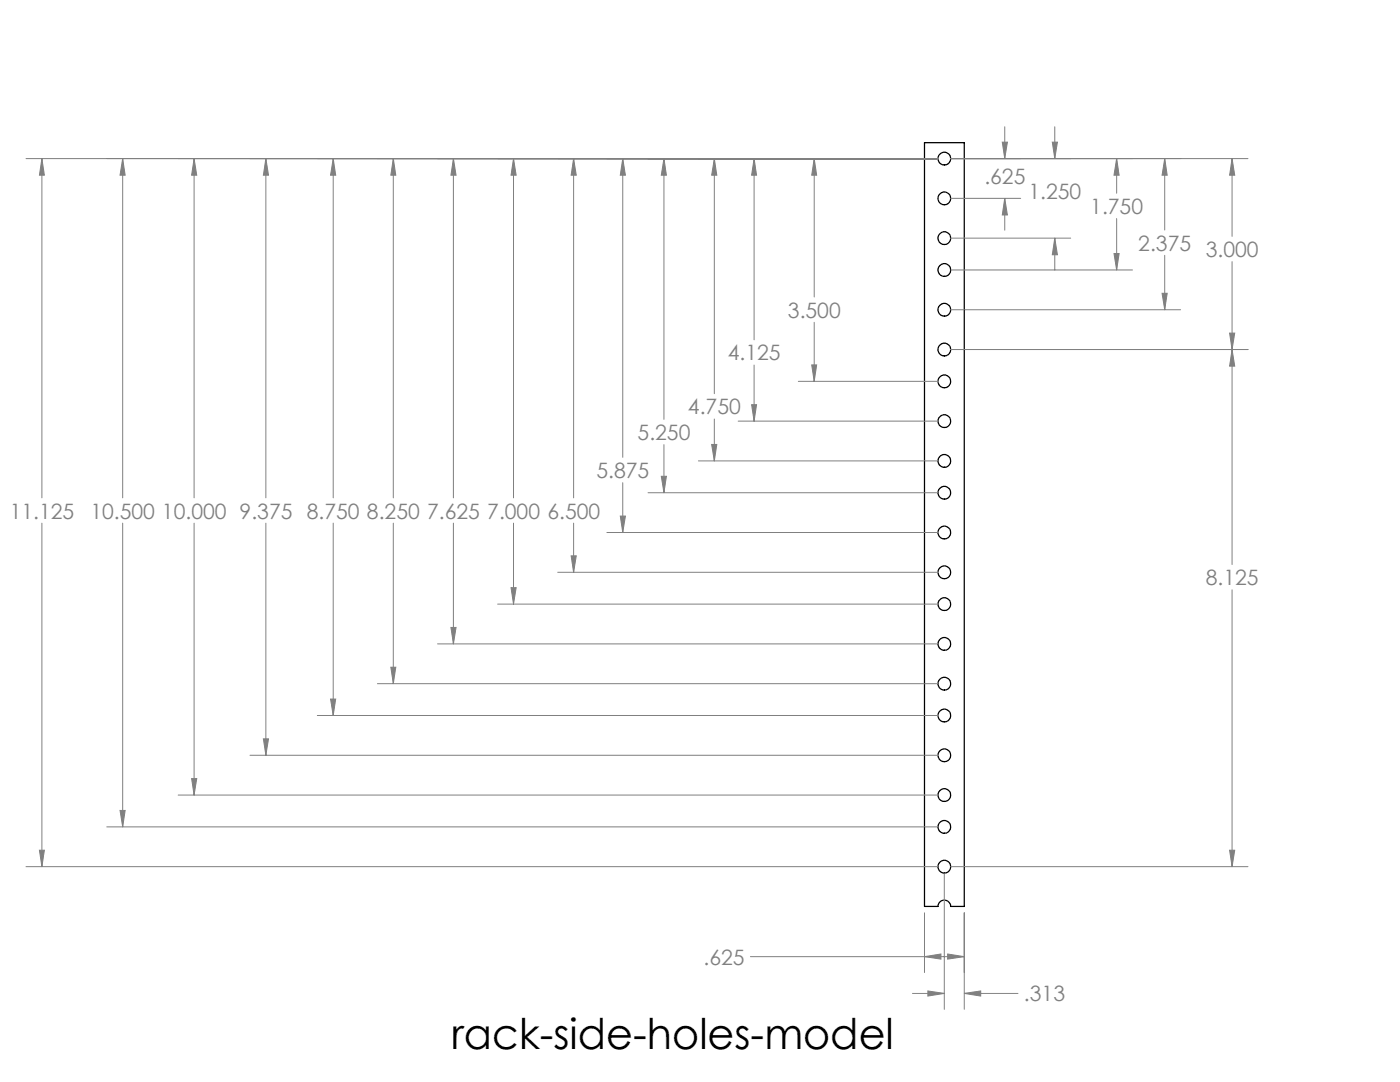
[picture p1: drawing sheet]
<svg xmlns="http://www.w3.org/2000/svg" width="279mm" height="216mm" viewBox="0 0 279 216" stroke-linecap="round" stroke-linejoin="round" font-family="sans-serif">
<g fill="none" stroke="#000" stroke-width=".25">
<path d="M184.5 28.5h7.9v152.4h-2.7a1.27 1.27 0 0 0-1.2-1.3 1.27 1.27 0 0 0-1.3 1.3h-2.7z"/>
<circle cx="188.5" cy="31.6" r="1.28"/>
<circle cx="188.5" cy="39.6" r="1.28"/>
<circle cx="188.5" cy="53.9" r="1.28"/>
<circle cx="188.5" cy="47.5" r="1.28"/>
<circle cx="188.5" cy="69.7" r="1.28"/>
<circle cx="188.5" cy="61.8" r="1.28"/>
<circle cx="188.5" cy="76.1" r="1.28"/>
<circle cx="188.5" cy="92" r="1.28"/>
<circle cx="188.5" cy="84" r="1.28"/>
<circle cx="188.5" cy="98.3" r="1.28"/>
<circle cx="188.5" cy="114.2" r="1.28"/>
<circle cx="188.5" cy="106.3" r="1.28"/>
<circle cx="188.5" cy="128.5" r="1.28"/>
<circle cx="188.5" cy="120.5" r="1.28"/>
<circle cx="188.5" cy="136.4" r="1.28"/>
<circle cx="188.5" cy="158.6" r="1.28"/>
<circle cx="188.5" cy="150.7" r="1.28"/>
<circle cx="188.5" cy="142.8" r="1.28"/>
<circle cx="188.5" cy="165" r="1.28"/>
<circle cx="188.5" cy="172.9" r="1.28"/>
</g>
<g fill="none" stroke="#808080" stroke-width=".2">
<path d="M5.2 31.6h182M8.4 31.6l.5 3.4h-1zM8.4 31.6v67.7M24.5 31.6v67.7M24.5 31.6l.5 3.4h-1zM38.7 31.6v67.7M38.7 31.6l.6 3.4h-1.1zM53.1 31.6v67.7M53.1 31.6l.5 3.4h-1zM66.5 31.6v67.7M66.5 31.6l.5 3.4h-1zM78.5 31.6v67.7"/>
<path d="M78.5 31.6l.5 3.4h-1zM90.5 31.6v67.7M90.5 31.6l.5 3.4h-1zM102.5 31.6v67.7M102.5 31.6l.5 3.4h-1zM114.5 31.6v67.7M114.5 31.6l.5 3.4h-1zM124.3 31.6v59.7M124.3 31.6l.5 3.4h-1zM132.5 31.6v52.1M132.5 31.6l.5 3.4h-1zM142.6 31.6v47"/>
<path d="M142.6 31.6l.5 3.4h-1.1zM150.5 31.6v36.2M150.5 31.6l.5 3.4h-1zM162.5 31.6v27.7M162.5 31.6l.5 3.4h-1zM189.7 31.6h59.4M189.7 39.6h14M200 28.4h1l-.5 3.2zM200.5 25.3v6.3M200.5 39.6v6.3M200.5 39.6l.5 3.3h-1zM210 28.4h1l-.5 3.2z"/>
<path d="M210.5 25.3v6.3M222.8 31.6v7M222.8 31.6l.5 3.4h-1zM232.4 31.6v14.3M232.4 31.6l.5 3.4h-1zM245.9 31.6v15.6M245.9 31.6l.5 3.4h-1zM189.7 47.5h24M189.7 53.9h36.3M210.5 47.5v6.4M210.5 47.5l.5 3.3h-1zM222.3 50.6h1l-.5 3.3z"/>
<path d="M222.8 43.6v10.3M231.9 58.5h1l-.5 3.3zM232.4 50.9v10.9M245.9 52.2v60.4M150.5 72.8v11.2M159.3 76.1h27.9M162 72.8h1l-.5 3.3zM162.5 64.3v11.8M189.7 61.8h45.9M189.7 69.7h59.4M245.4 66.5h1l-.5 3.2zM245.9 69.7l.5 3.4h-1z"/>
<path d="M124.3 96.3v10M129.3 98.3h57.9M132 95h1l-.5 3.3zM132.5 88.7v9.6M139.4 92h47.8M142 88.7h1.1l-.5 3.3zM142.6 83.6v8.4M147.3 84h39.9M150 80.8h1l-.5 3.2zM8.4 104.4v68.5M24.5 104.4v60.6M38.7 104.4v54.2"/>
<path d="M53.1 104.4v46.3M66.5 104.4v38.4M78.5 104.4v32M90.5 104.4v24.1M102 117.3h1l-.5 3.2zM102.5 104.4v16.1M111.3 114.2h75.9M114 110.9h1l-.5 3.3zM114.5 104.4v9.8M121.1 106.3h66.1M123.8 103h1l-.5 3.3zM245.9 117.7v55.2"/>
<path d="M66 139.5h1l-.5 3.3zM75.3 136.4h111.9M78 133.1h1l-.5 3.3zM87.3 128.5h99.9M90 125.2h1l-.5 3.3zM99.3 120.5h87.9M35.6 158.6h151.6M38.2 155.4h1.1l-.6 3.2zM49.9 150.7h137.3M52.6 147.4h1l-.5 3.3zM63.3 142.8h123.9M5.2 172.9h182"/>
<path d="M7.9 169.7h1l-.5 3.2zM21.3 165h165.9M24 161.7h1l-.5 3.3zM188.5 174.2v27.2M189.7 172.9h59.4M245.4 169.7h1l-.5 3.2zM149.8 190.9h42.6M182.1 198.2h6.4M184.5 182.1v12M184.5 190.9l3.3-.5v1zM185.2 197.7l3.3 .5-3.3 .6zM189.1 190.4l3.3 .5-3.3 .5z"/>
<path d="M192.4 182.1v19.3M192.4 198.2h10.8M192.4 198.2l3.3-.5v1.1z"/>
</g>
<path d="M200 28.4h1l-.5 3.2zM200.5 39.6l.5 3.3h-1zM210 28.4h1l-.5 3.2zM210.5 47.5l.5 3.3h-1zM222.8 31.6l.5 3.4h-1zM222.3 50.6h1l-.5 3.3zM232.4 31.6l.5 3.4h-1zM231.9 58.5h1l-.5 3.3zM245.9 31.6l.5 3.4h-1zM245.4 66.5h1l-.5 3.2zM7.9 169.7h1l-.5 3.2zM8.4 31.6l.5 3.4h-1zM24.5 31.6l.5 3.4h-1zM24 161.7h1l-.5 3.3zM38.7 31.6l.6 3.4h-1.1zM38.2 155.4h1.1l-.6 3.2zM245.9 69.7l.5 3.4h-1zM245.4 169.7h1l-.5 3.2zM53.1 31.6l.5 3.4h-1zM52.6 147.4h1l-.5 3.3zM66 139.5h1l-.5 3.3zM66.5 31.6l.5 3.4h-1zM78.5 31.6l.5 3.4h-1zM78 133.1h1l-.5 3.3zM90 125.2h1l-.5 3.3zM90.5 31.6l.5 3.4h-1zM102 117.3h1l-.5 3.2zM102.5 31.6l.5 3.4h-1zM114.5 31.6l.5 3.4h-1zM114 110.9h1l-.5 3.3zM123.8 103h1l-.5 3.3zM124.3 31.6l.5 3.4h-1zM132 95h1l-.5 3.3zM132.5 31.6l.5 3.4h-1zM142 88.7h1.1l-.5 3.3zM142.6 31.6l.5 3.4h-1.1zM150 80.8h1l-.5 3.2zM150.5 31.6l.5 3.4h-1zM162 72.8h1l-.5 3.3zM162.5 31.6l.5 3.4h-1zM189.1 190.4l3.3 .5-3.3 .5zM184.5 190.9l3.3-.5v1zM185.2 197.7l3.3 .5-3.3 .6zM192.4 198.2l3.3-.5v1.1z" fill="#808080"/>
<text font-size="8.5" x="90.1" y="209.3">rack-side-holes-model</text>
<g font-size="4.2" fill="#808080">
<text x="196.4" y="36.7">.625</text>
<text x="205.3" y="39.7">1.250</text>
<text x="217.6" y="42.7">1.750</text>
<text x="227.2" y="50">2.375</text>
<text x="240.6" y="51.3">3.000</text>
<text x="157.2" y="63.4">3.500</text>
<text x="145.2" y="71.9">4.125</text>
<text x="137.3" y="82.7">4.750</text>
<text x="127.2" y="87.8">5.250</text>
<text x="119" y="95.4">5.875</text>
<text x="1.9" y="103.5">11.125</text>
<text x="18" y="103.5">10.500</text>
<text x="32.3" y="103.5">10.000 9.375 8.750</text>
<text x="73.2" y="103.5">8.250</text>
<text x="85.2" y="103.5">7.625</text>
<text x="97.2" y="103.5">7.000</text>
<text x="109.2" y="103.5">6.500</text>
<text x="240.6" y="116.7">8.125</text>
<text x="140.4" y="192.5">.625</text>
<text x="204.4" y="199.8">.313</text>
</g>
</svg>
